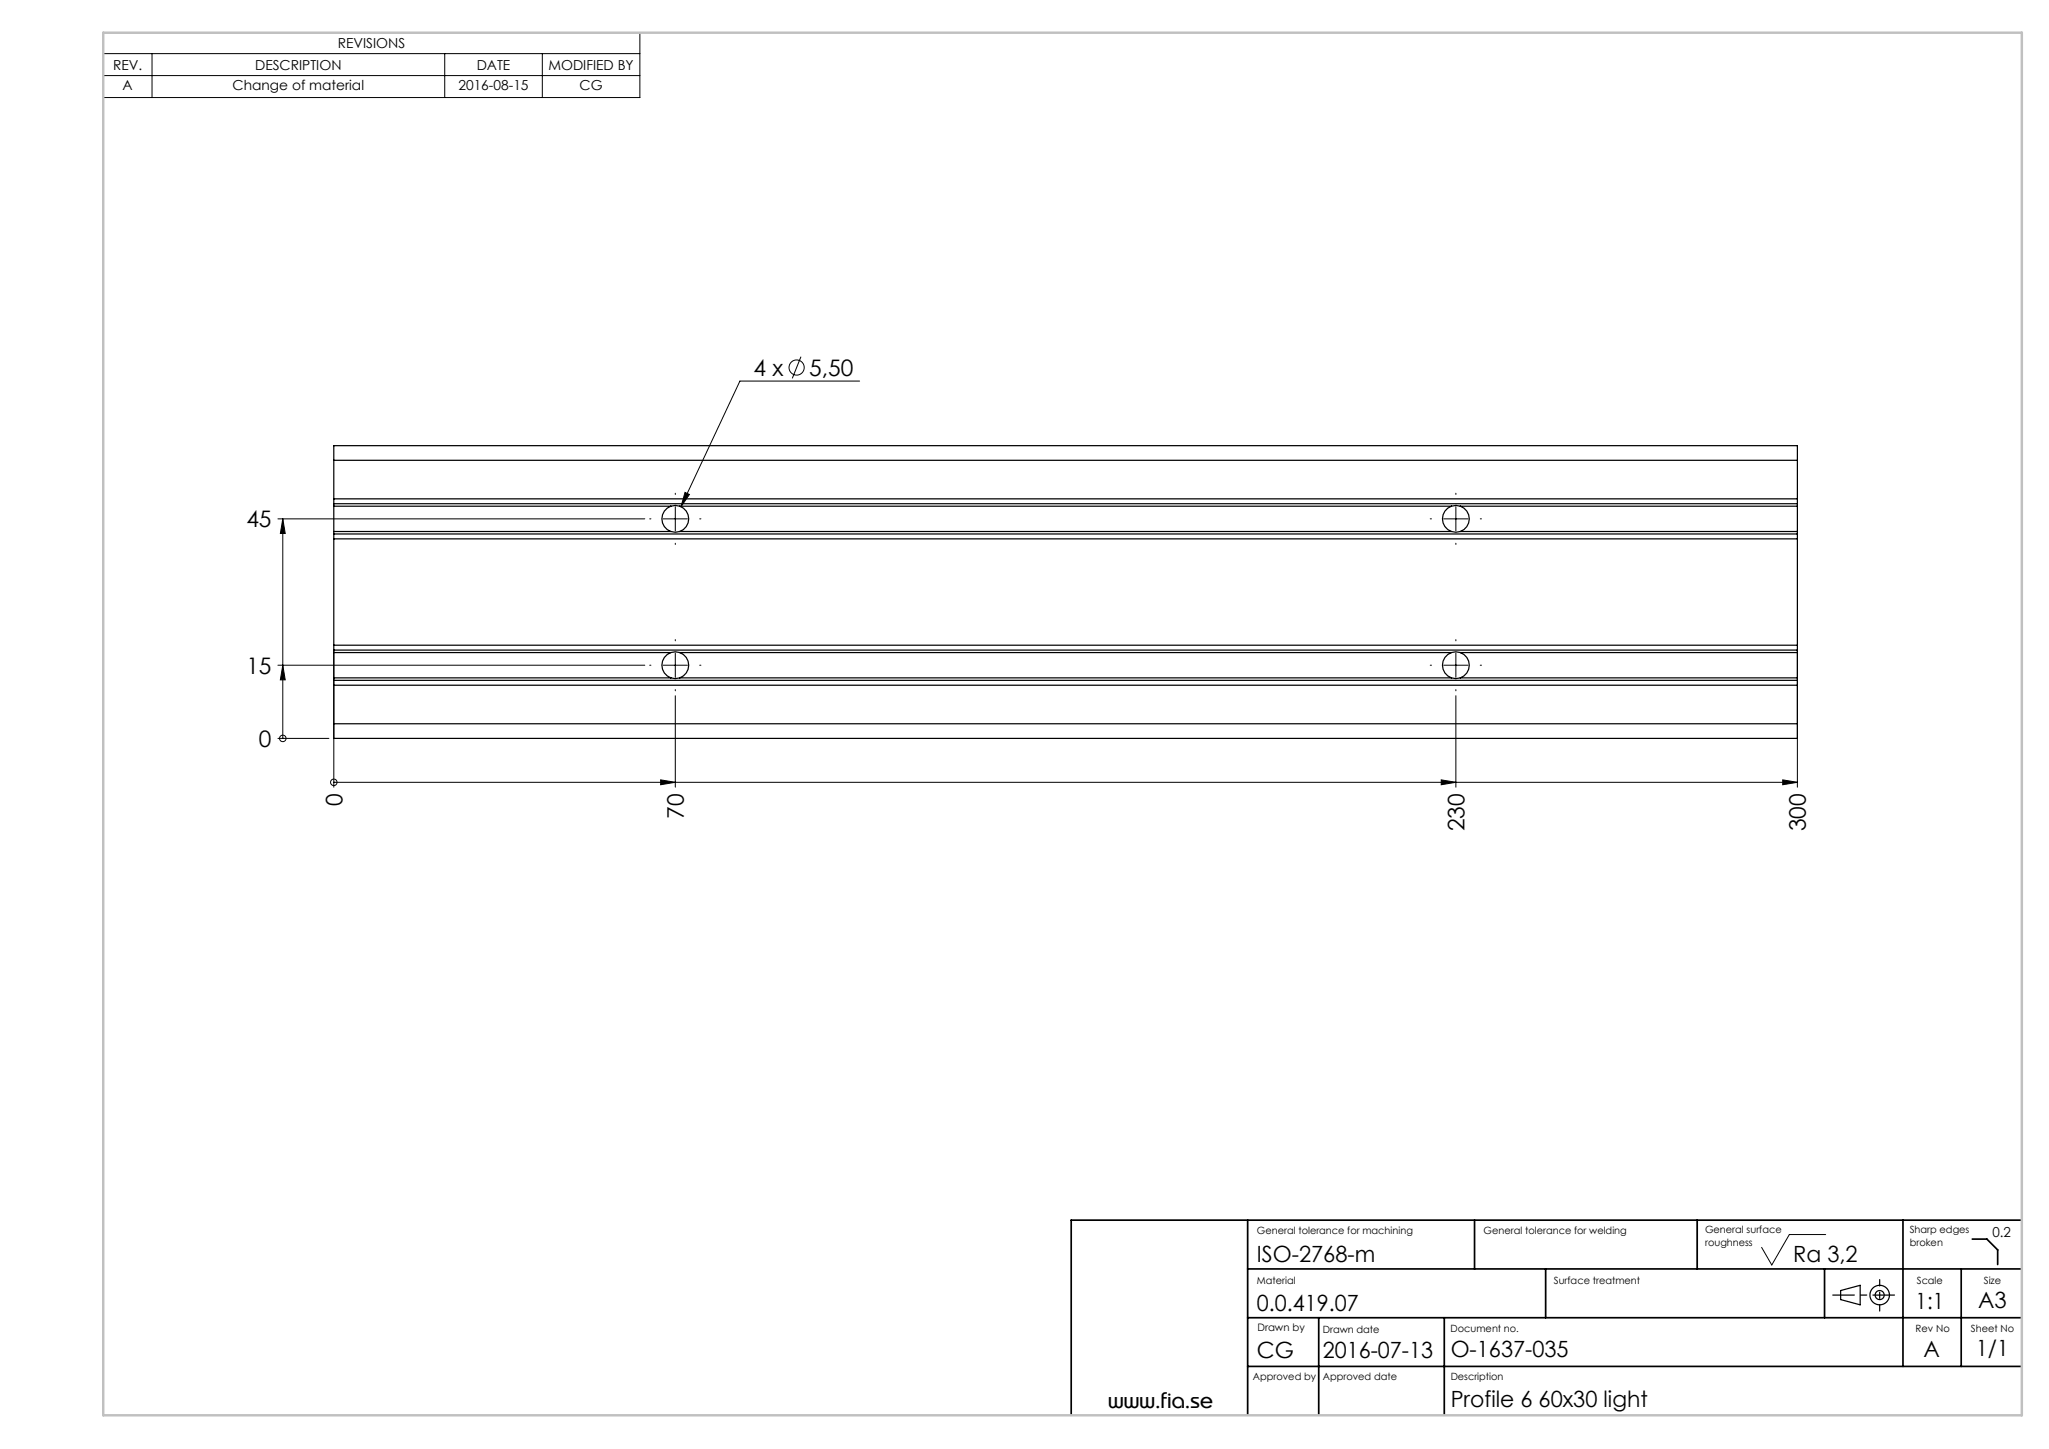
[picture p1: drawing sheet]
<svg xmlns="http://www.w3.org/2000/svg" width="420mm" height="297mm" viewBox="0 0 420 297" stroke-linecap="round" stroke-linejoin="round" font-family="sans-serif">
<g fill="none" stroke="#000" stroke-width=".2">
<path d="M21.2 6.7h110v13.3h-110zM21.2 11h110M21.2 15.5h110M31.2 11v9M91.2 11v9M111.2 11v9M164.2 73.1l-1.8 4.5M176.2 78.1h-24.5l-12.1 25.8M57 106.3h75.2M58 106.3v45M58 106.3l.5 3h-1zM135.9 106.3h5"/>
<path d="M138.4 103.8v5M140.4 100.9l.9 .5-1.7 2.5zM295.9 106.3h5M298.4 103.8v5M57 136.3h75.2M58 136.3l.5 3h-1zM68.4 133.2v28.1M135.9 136.3h5M138.4 133.8v5M295.9 136.3h5M298.4 133.8v5M368.4 133.2v28.1"/>
<path d="M57 151.3h10.4M58 151.3h.1M135.4 159.8l3 .5-3 .5zM138.4 142.6v18.7M295.4 159.8l3 .5-3 .5zM298.4 142.6v18.7M365.4 159.8l3 .5-3 .5zM68.4 160.3h.1M68.4 160.3h300M374.2 253h-7.4l-3.6 6.3-2.1-3.6"/>
<circle cx="163.3" cy="75.3" r="1.56"/>
<circle cx="58" cy="151.3" r=".67"/>
<circle cx="68.4" cy="160.3" r=".67"/>
</g>
<g fill="none" stroke="#000" stroke-width=".25">
<path d="M68.4 94.3v-3h300v3M68.4 94.3h300M68.4 94.3v7.9M368.4 94.3v7.9M68.4 102.2v1M68.4 109.4v1M68.4 108.9v.5M68.4 103.2v.6M68.4 102.2h300M68.4 103.8v5.1M68.4 110.4v21.8M68.4 103.2h300"/>
<path d="M68.4 110.4h300M68.4 109.4h300M68.4 108.9h69.1M68.4 103.8h69.1M137.5 108.9l.9 .2 .9-.2M137.5 103.8l.9-.2 .9 .2M137.5 103.8a2.75 2.75 0 0 0-1.8 2.5 2.75 2.75 0 0 0 1.8 2.6M139.3 103.8a2.75 2.75 0 0 1 1.9 2.5 2.75 2.75 0 0 1-1.9 2.6M139.3 108.9h158.2M139.3 103.8h158.2M297.5 108.9l.9 .2 .9-.2M297.5 103.8l.9-.2 .9 .2"/>
<path d="M297.5 103.8a2.75 2.75 0 0 0-1.8 2.5 2.75 2.75 0 0 0 1.8 2.6M299.3 103.8a2.75 2.75 0 0 1 1.9 2.5 2.75 2.75 0 0 1-1.9 2.6M299.3 108.9h69.1M299.3 103.8h69.1M368.4 102.2v1M368.4 109.4v1M368.4 108.9v.5M368.4 103.2v.6M368.4 103.8v5.1M368.4 110.4v21.8M68.4 132.2v1M68.4 139.4v1"/>
<path d="M68.4 138.9v.5M68.4 133.2v.6M68.4 133.8v5.1M68.4 133.2h300M68.4 132.2h300M68.4 139.4h300M68.4 138.9h69.1M68.4 133.8h69.1M137.5 138.9l.9 .2 .9-.2M137.5 133.8l.9-.2 .9 .2M137.5 133.8a2.75 2.75 0 0 0-1.8 2.5 2.75 2.75 0 0 0 1.8 2.6M139.3 133.8a2.75 2.75 0 0 1 1.9 2.5 2.75 2.75 0 0 1-1.9 2.6"/>
<path d="M139.3 138.9h158.2M139.3 133.8h158.2M297.5 138.9l.9 .2 .9-.2M297.5 133.8l.9-.2 .9 .2M297.5 133.8a2.75 2.75 0 0 0-1.8 2.5 2.75 2.75 0 0 0 1.8 2.6M299.3 133.8a2.75 2.75 0 0 1 1.9 2.5 2.75 2.75 0 0 1-1.9 2.6M299.3 138.9h69.1M299.3 133.8h69.1M368.4 132.2v1M368.4 139.4v1M368.4 138.9v.5M368.4 133.2v.6"/>
<path d="M368.4 133.8v5.1M68.4 148.3v3h300v-3M68.4 140.4v7.9M68.4 148.3h300M68.4 140.4h300M368.4 140.4v7.9M377.3 264.5l4-1.1v4l-4-1z"/>
<circle cx="385.3" cy="265.4" r="2"/>
<circle cx="385.3" cy="265.4" r=".93"/>
</g>
<g fill="none" stroke="#000" stroke-width=".2" stroke-dasharray="15.2 1.3 1.3 1.3">
<path d="M133.4 106.3h-.2M138.4 101.3v-.2M138.4 111.3v.3M143.4 106.3h.3M293.4 106.3h-.2M298.4 101.3v-.2M298.4 111.3v.3M303.4 106.3h.3M133.4 136.3h-.2M138.4 131.3v-.2M143.4 136.3h.3M293.4 136.3h-.2"/>
<path d="M298.4 131.3v-.2M303.4 136.3h.3M138.4 141.3v.3M298.4 141.3v.3"/>
</g>
<path d="M388.3 265.4h-12.6" fill="none" stroke="#000" stroke-width=".25" stroke-dasharray="15.2 1.3 1.3 1.3" stroke-dashoffset="10.8"/>
<path d="M385.3 268.7v-6.4" fill="none" stroke="#000" stroke-width=".25" stroke-dasharray="15.2 1.3 1.3 1.3" stroke-dashoffset="13.9"/>
<g fill="none" stroke="#000" stroke-width=".35">
<path d="M255.7 250.1v40M302.3 250.1v10M347.9 250.1v10M390.1 250.1v30M404.3 254h3l2.2 2.2v3M414.4 250.1h-194.8v40M255.7 270.1h158.7M255.7 260.1h158.7M270.3 270.1v20M296 270.1v20M316.8 260.1v10M374 260.1v10"/>
<path d="M402 260.1v20M255.7 280.1h158.7"/>
</g>
<path d="M21.2 6.7h393.2v283.4h-393.2z" fill="none" stroke="#c0c0c0" stroke-width=".5"/>
<g fill="#000">
<path d="M140.4 100.9l.9 .5-1.7 2.5z"/>
<path d="M58 136.3l.5 3h-1zM58 106.3l.5 3h-1z"/>
<path d="M365.4 159.8l3 .5-3 .5zM135.4 159.8l3 .5-3 .5zM295.4 159.8l3 .5-3 .5z"/>
</g>
<g font-size="4.7">
<text x="154.5" y="77">4 x</text>
<text x="165.9" y="77">5,50</text>
<text x="50.5" y="108.1">45</text>
<text x="50.5" y="138.1">15</text>
<text x="53.1" y="153.1">0</text>
<text x="70.2" y="165.2" transform="rotate(-90 70.2 165.2)">0</text>
<text x="140.2" y="167.8" transform="rotate(-90 140.2 167.8)">70</text>
<text x="300.2" y="170.4" transform="rotate(-90 300.2 170.4)">230</text>
<text x="370.2" y="170.4" transform="rotate(-90 370.2 170.4)">300</text>
</g>
<g font-size="4.6">
<text x="257.6" y="258.6">ISO-2768-m</text>
<text x="367.6" y="258.6">Ra 3,2</text>
<text x="257.6" y="268.6">0.0.419.07</text>
<text x="392.7" y="268.3">1:1</text>
<text x="405.5" y="268">A3</text>
<text x="257.6" y="278.4">CG</text>
<text x="271.1" y="278.4">2016-07-13</text>
<text x="297.4" y="278.1">O-1637-035</text>
<text x="394.3" y="278.1">A</text>
<text x="405.1" y="277.9">1/1</text>
<text x="297.4" y="288.4">Profile 6 60x30 light</text>
</g>
<text font-size="4.2" x="227.2" y="288.5">www.fia.se</text>
<g font-size="2.8">
<text x="69.2" y="9.9">REVISIONS</text>
<text x="23.2" y="14.3">REV.</text>
<text x="52.3" y="14.3">DESCRIPTION</text>
<text x="97.7" y="14.3">DATE</text>
<text x="112.4" y="14.3">MODIFIED BY</text>
<text x="25.1" y="18.5">A</text>
<text x="47.7" y="18.5">Change of material</text>
<text x="94" y="18.5">2016-08-15</text>
<text x="118.8" y="18.5">CG</text>
<text x="408.4" y="253.5">0.2</text>
</g>
<text font-size="2.1" x="257.7" y="272.8">Drawn by</text>
<g font-size="2">
<text x="257.6" y="252.9">General tolerance for machining</text>
<text x="304.1" y="252.9">General tolerance for welding</text>
<text x="349.5" y="252.8">General surface</text>
<text x="349.5" y="255.4">roughness</text>
<text x="391.4" y="252.8">Sharp edges</text>
<text x="391.4" y="255.4">broken</text>
<text x="257.6" y="263.2">Material</text>
<text x="318.5" y="263.2">Surface treatment</text>
<text x="392.9" y="263.2">Scale</text>
<text x="406.6" y="263.2">Size</text>
<text x="271.1" y="273.2">Drawn date</text>
<text x="297.3" y="273">Document no.</text>
<text x="392.7" y="273">Rev No</text>
<text x="404" y="273">Sheet No</text>
<text x="256.8" y="282.9">Approved by</text>
<text x="271.1" y="282.8">Approved date</text>
<text x="297.4" y="282.8">Description</text>
</g>
</svg>
